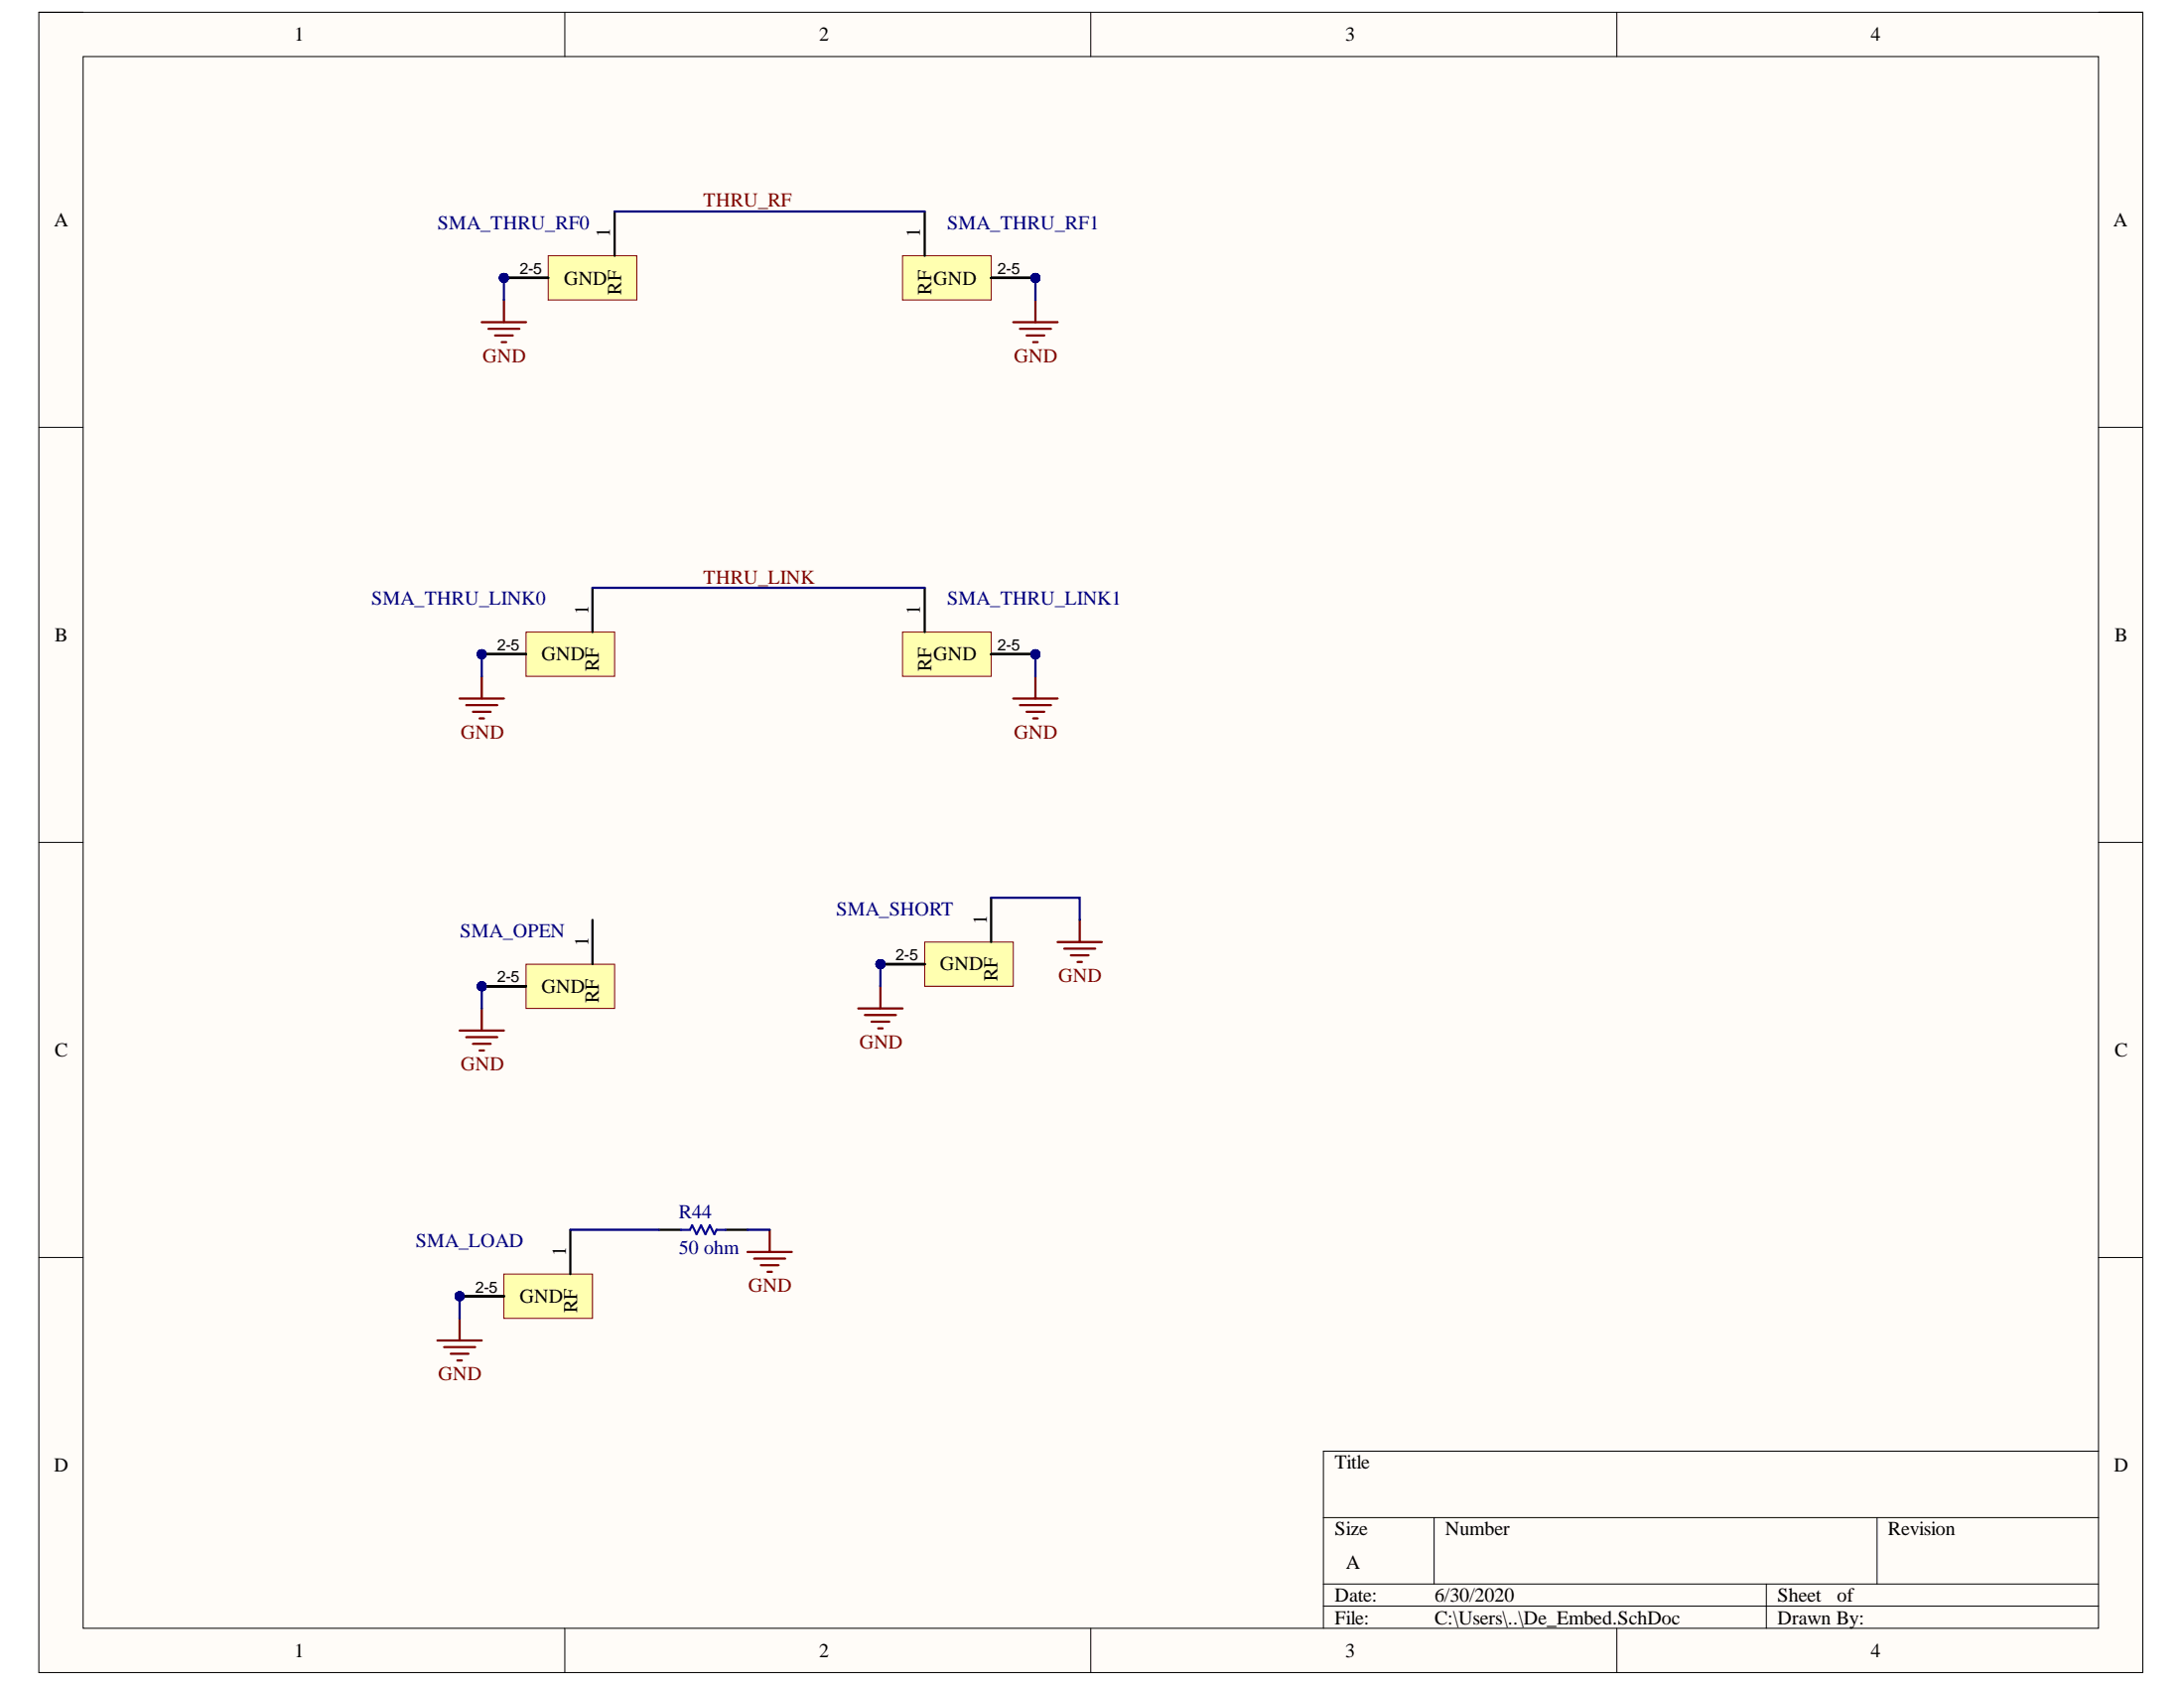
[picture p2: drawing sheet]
<svg xmlns="http://www.w3.org/2000/svg" width="279mm" height="216mm" viewBox="0 0 279 216" stroke-linecap="round" stroke-linejoin="round" font-family="sans-serif">
<path d="M5 1.6h269.1v212.3h-269.1z" fill-rule="evenodd" fill="#fffcf8"/>
<path d="M5 1.6h269.1v212.3h-269.1z" fill="none" stroke="#000" stroke-width=".13"/>
<path d="M10.6 7.2h257.9v201.1h-257.9z" fill-rule="evenodd" fill="#fffcf8"/>
<g fill="none" stroke="#000" stroke-width=".13">
<path d="M5 1.6h5.6M10.6 7.2h257.9v201.1h-257.9zM72.3 1.6v5.6M139.5 1.6v5.6M206.8 1.6v5.6M268.5 1.6h5.6v5.6M5 54.7h5.6M268.5 54.7h5.6M5 107.7h5.6M268.5 107.7h5.6M5 160.8h5.6M268.5 160.8h5.6"/>
<path d="M169.3 194.1h99.2M183.5 194.1v8.5M240.1 194.1v8.5M268.5 185.6h-99.2v22.7M72.3 208.3v5.6M139.5 208.3v5.6M169.3 202.6h99.2M169.3 205.4h99.2M206.8 208.3v5.6M226 202.6v5.7M274.1 208.3v5.6"/>
</g>
<g fill="none" stroke="#800000" stroke-width=".29">
<path d="M58.8 89.3h5.7M59.6 90.2h4M60.5 91h2.3M61.4 91.9h.5M61.6 86.5v2.8M129.6 89.3h5.7M130.5 90.2h3.9M131.3 91h2.3M132.2 91.9h.5M132.5 86.5v2.8M138.1 117.7v2.8M58.8 131.8h5.7"/>
<path d="M59.6 132.7h4M60.5 133.5h2.3M61.4 134.4h.5M61.6 129v2.8M109.8 129h5.7M110.6 129.8h4M111.5 130.7h2.3M112.3 131.5h.6M112.6 126.2v2.8M135.3 120.5h5.7M136.1 121.3h4M137 122.2h2.3"/>
<path d="M137.8 123h.6M98.5 157.3v2.8M56 171.5h5.6M56.8 172.3h4M57.7 173.1h2.2M58.5 174h.6M58.8 168.6v2.9M95.6 160.1h5.7M96.5 161h3.9M97.3 161.8h2.3M98.2 162.7h.5"/>
</g>
<path d="M84.3 157.3h2.8M92.8 157.3h2.8" fill="none" stroke="#000" stroke-width=".29"/>
<path d="M87.1 157.3h1.2l.2-.6 .6 1.2 .6-1.2 .5 1.2 .6-1.2 .6 1.2 .3-.6h1.1" fill="none" stroke="#00f" stroke-width=".29"/>
<path d="M67.3 80.8h11.3v5.7h-11.3z" fill-rule="evenodd" fill="#ffffb0"/>
<path d="M67.3 80.8h11.3v5.7h-11.3z" fill="none" stroke="#800000" stroke-width=".13"/>
<path d="M75.8 75.2v5.6M61.6 83.7h5.7" fill="none" stroke="#000" stroke-width=".29"/>
<path d="M67.3 123.3h11.3v5.7h-11.3z" fill-rule="evenodd" fill="#ffffb0"/>
<path d="M67.3 123.3h11.3v5.7h-11.3z" fill="none" stroke="#800000" stroke-width=".13"/>
<path d="M75.8 117.7v5.6M61.6 126.2h5.7" fill="none" stroke="#000" stroke-width=".29"/>
<path d="M64.5 163h11.3v5.6h-11.3z" fill-rule="evenodd" fill="#ffffb0"/>
<path d="M64.5 163h11.3v5.6h-11.3z" fill="none" stroke="#800000" stroke-width=".13"/>
<path d="M73 157.3v5.7M58.8 165.8h5.7" fill="none" stroke="#000" stroke-width=".29"/>
<path d="M118.3 120.5h11.3v5.7h-11.3z" fill-rule="evenodd" fill="#ffffb0"/>
<path d="M118.3 120.5h11.3v5.7h-11.3z" fill="none" stroke="#800000" stroke-width=".13"/>
<path d="M126.8 114.8v5.7M112.6 123.3h5.7" fill="none" stroke="#000" stroke-width=".29"/>
<path d="M115.5 80.8h11.3v5.7h-11.3z" fill-rule="evenodd" fill="#ffffb0"/>
<path d="M115.5 80.8h11.3v5.7h-11.3z" fill="none" stroke="#800000" stroke-width=".13"/>
<path d="M118.3 75.2v5.6M126.8 83.7h5.7" fill="none" stroke="#000" stroke-width=".29"/>
<path d="M64.5 38.4v2.8M132.5 38.4v2.8M61.6 41.2h5.7M62.5 42.1h3.9M63.3 42.9h2.3M64.2 43.8h.6M129.6 41.2h5.7M130.5 42.1h3.9M131.3 42.9h2.3M132.2 43.8h.5" fill="none" stroke="#800000" stroke-width=".29"/>
<circle cx="64.5" cy="35.5" r=".57" fill="#000080"/>
<circle cx="64.5" cy="35.5" r=".57" fill="none" stroke="#000080" stroke-width=".13"/>
<circle cx="64.5" cy="35.5" r=".57" fill="#000080"/>
<circle cx="64.5" cy="35.5" r=".57" fill="none" stroke="#000080" stroke-width=".13"/>
<circle cx="64.5" cy="35.5" r=".57" fill="#000080"/>
<circle cx="64.5" cy="35.5" r=".57" fill="none" stroke="#000080" stroke-width=".13"/>
<circle cx="64.5" cy="35.5" r=".57" fill="#000080"/>
<circle cx="64.5" cy="35.5" r=".57" fill="none" stroke="#000080" stroke-width=".13"/>
<path d="M70.1 32.7h11.4v5.7h-11.4z" fill-rule="evenodd" fill="#ffffb0"/>
<path d="M70.1 32.7h11.4v5.7h-11.4z" fill="none" stroke="#800000" stroke-width=".13"/>
<path d="M64.5 35.5h5.6M78.6 27.1v5.6" fill="none" stroke="#000" stroke-width=".29"/>
<circle cx="64.5" cy="35.5" r=".57" fill="#000080"/>
<circle cx="64.5" cy="35.5" r=".57" fill="none" stroke="#000080" stroke-width=".13"/>
<path d="M64.5 35.5h5.6" fill="none" stroke="#000" stroke-width=".29"/>
<circle cx="64.5" cy="35.5" r=".57" fill="#000080"/>
<circle cx="64.5" cy="35.5" r=".57" fill="none" stroke="#000080" stroke-width=".13"/>
<path d="M64.5 35.5h5.6" fill="none" stroke="#000" stroke-width=".29"/>
<circle cx="64.5" cy="35.5" r=".57" fill="#000080"/>
<circle cx="64.5" cy="35.5" r=".57" fill="none" stroke="#000080" stroke-width=".13"/>
<path d="M64.5 35.5h5.6" fill="none" stroke="#000" stroke-width=".29"/>
<circle cx="64.5" cy="35.5" r=".57" fill="#000080"/>
<circle cx="64.5" cy="35.5" r=".57" fill="none" stroke="#000080" stroke-width=".13"/>
<circle cx="132.5" cy="35.5" r=".57" fill="#000080"/>
<circle cx="132.5" cy="35.5" r=".57" fill="none" stroke="#000080" stroke-width=".13"/>
<circle cx="132.5" cy="35.5" r=".57" fill="#000080"/>
<circle cx="132.5" cy="35.5" r=".57" fill="none" stroke="#000080" stroke-width=".13"/>
<circle cx="132.5" cy="35.5" r=".57" fill="#000080"/>
<circle cx="132.5" cy="35.5" r=".57" fill="none" stroke="#000080" stroke-width=".13"/>
<circle cx="132.5" cy="35.5" r=".57" fill="#000080"/>
<circle cx="132.5" cy="35.5" r=".57" fill="none" stroke="#000080" stroke-width=".13"/>
<path d="M115.5 32.7h11.3v5.7h-11.3z" fill-rule="evenodd" fill="#ffffb0"/>
<path d="M115.5 32.7h11.3v5.7h-11.3z" fill="none" stroke="#800000" stroke-width=".13"/>
<path d="M118.3 27.1v5.6M126.8 35.5h5.7" fill="none" stroke="#000" stroke-width=".29"/>
<circle cx="132.5" cy="35.5" r=".57" fill="#000080"/>
<circle cx="132.5" cy="35.5" r=".57" fill="none" stroke="#000080" stroke-width=".13"/>
<path d="M126.8 35.5h5.7" fill="none" stroke="#000" stroke-width=".29"/>
<circle cx="132.5" cy="35.5" r=".57" fill="#000080"/>
<circle cx="132.5" cy="35.5" r=".57" fill="none" stroke="#000080" stroke-width=".13"/>
<path d="M126.8 35.5h5.7" fill="none" stroke="#000" stroke-width=".29"/>
<circle cx="132.5" cy="35.5" r=".57" fill="#000080"/>
<circle cx="132.5" cy="35.5" r=".57" fill="none" stroke="#000080" stroke-width=".13"/>
<path d="M126.8 35.5h5.7" fill="none" stroke="#000" stroke-width=".29"/>
<circle cx="132.5" cy="35.5" r=".57" fill="#000080"/>
<circle cx="132.5" cy="35.5" r=".57" fill="none" stroke="#000080" stroke-width=".13"/>
<path d="M132.5 35.5v2.9" fill="none" stroke="#000080" stroke-width=".29"/>
<circle cx="132.5" cy="35.5" r=".57" fill="#000080"/>
<circle cx="132.5" cy="35.5" r=".57" fill="none" stroke="#000080" stroke-width=".13"/>
<path d="M64.5 35.5v2.9M78.6 27.1h39.7M75.8 75.2h42.5M61.6 83.7v2.8M126.8 114.8h11.3v2.9M61.6 126.2v2.8M95.6 157.3h2.9M58.8 165.8v2.8" fill="none" stroke="#000080" stroke-width=".29"/>
<circle cx="64.5" cy="35.5" r=".57" fill="#000080"/>
<circle cx="64.5" cy="35.5" r=".57" fill="none" stroke="#000080" stroke-width=".13"/>
<path d="M132.5 83.7v2.8M112.6 123.3v2.9M73 157.3h11.3" fill="none" stroke="#000080" stroke-width=".29"/>
<g font-size="2.5">
<text x="37.6" y="5.2">1</text>
<text x="104.8" y="5.2">2</text>
<text x="172.1" y="5.2">3</text>
<text x="239.3" y="5.2">4</text>
<text x="6.9" y="29">A</text>
<text x="270.4" y="29">A</text>
<text x="78.1" y="30.4" transform="rotate(-90 78.1 30.4)">1</text>
<text x="117.7" y="30.4" transform="rotate(-90 117.7 30.4)">1</text>
<text x="72.1" y="36.4">GND</text>
<text x="79.5" y="37.7" transform="rotate(-90 79.5 37.7)">RF</text>
<text x="119.2" y="37.7" transform="rotate(-90 119.2 37.7)">RF</text>
<text x="119.4" y="36.4">GND</text>
<text x="7" y="82.1">B</text>
<text x="75.3" y="78.6" transform="rotate(-90 75.3 78.6)">1</text>
<text x="117.7" y="78.6" transform="rotate(-90 117.7 78.6)">1</text>
<text x="270.5" y="82.1">B</text>
<text x="69.3" y="84.5">GND</text>
<text x="76.6" y="85.9" transform="rotate(-90 76.6 85.9)">RF</text>
<text x="119.2" y="85.9" transform="rotate(-90 119.2 85.9)">RF</text>
<text x="119.4" y="84.5">GND</text>
<text x="126.3" y="118.2" transform="rotate(-90 126.3 118.2)">1</text>
<text x="75.3" y="121" transform="rotate(-90 75.3 121)">1</text>
<text x="120.3" y="124.1">GND</text>
<text x="127.6" y="125.5" transform="rotate(-90 127.6 125.5)">RF</text>
<text x="69.3" y="127">GND</text>
<text x="76.6" y="128.3" transform="rotate(-90 76.6 128.3)">RF</text>
<text x="7" y="135.1">C</text>
<text x="270.5" y="135.1">C</text>
<text x="72.4" y="160.6" transform="rotate(-90 72.4 160.6)">1</text>
<text x="66.5" y="166.7">GND</text>
<text x="73.8" y="167.9" transform="rotate(-90 73.8 167.9)">RF</text>
<text x="6.9" y="188.2">D</text>
<text x="170.8" y="187.9">Title</text>
<text x="270.5" y="188.2">D</text>
<text x="170.8" y="196.4">Size</text>
<text x="184.9" y="196.4">Number</text>
<text x="241.5" y="196.4">Revision</text>
<text x="172.2" y="200.6">A</text>
<text x="170.8" y="204.9">Date:</text>
<text x="170.8" y="207.7">File:</text>
<text x="183.5" y="204.9">6/30/2020</text>
<text x="183.5" y="207.7">C:\Users\..\De_Embed.SchDoc</text>
<text x="227.4" y="204.9">Sheet</text>
<text x="227.4" y="207.7">Drawn By:</text>
<text x="235" y="204.9">of</text>
<text x="37.6" y="212">1</text>
<text x="104.8" y="212">2</text>
<text x="172.1" y="212">3</text>
<text x="239.3" y="212">4</text>
</g>
<g font-size="2.5" fill="#000080">
<text x="56" y="29.3">SMA_THRU_RF0</text>
<text x="121.2" y="29.3">SMA_THRU_RF1</text>
<text x="47.5" y="77.4">SMA_THRU_LINK0</text>
<text x="121.2" y="77.4">SMA_THRU_LINK1</text>
<text x="58.9" y="119.9">SMA_OPEN</text>
<text x="107" y="117.1">SMA_SHORT</text>
<text x="86.9" y="155.8">R44</text>
<text x="53.2" y="159.6">SMA_LOAD</text>
<text x="86.9" y="160.4">50 ohm</text>
</g>
<g font-size="2.5" fill="#800000">
<text x="90" y="26.4">THRU_RF</text>
<text x="61.7" y="46.3">GND</text>
<text x="129.7" y="46.3">GND</text>
<text x="90" y="74.6">THRU_LINK</text>
<text x="58.9" y="94.5">GND</text>
<text x="129.7" y="94.5">GND</text>
<text x="135.4" y="125.6">GND</text>
<text x="58.9" y="136.9">GND</text>
<text x="109.9" y="134.1">GND</text>
<text x="95.7" y="165.2">GND</text>
<text x="56.1" y="176.5">GND</text>
</g>
<g font-size="2">
<text x="66.5" y="35.1">2-5</text>
<text x="127.6" y="35.1">2-5</text>
<text x="63.6" y="83.2">2-5</text>
<text x="127.6" y="83.2">2-5</text>
<text x="63.6" y="125.7">2-5</text>
<text x="114.6" y="122.9">2-5</text>
<text x="60.8" y="165.3">2-5</text>
</g>
<text font-size="1.4" fill="#000080" x="61" y="126.6">PISMA0OPEN03</text>
<g font-size="1.1" fill="#000080">
<text x="61" y="84">PISMA0THRU0LINK003</text>
<text x="126.3" y="84">PISMA0THRU0LINK103</text>
<text x="111.8" y="123.5">PISMA0SHORT03</text>
<text x="58.2" y="166.2">PISMA0LOAD03</text>
</g>
</svg>
